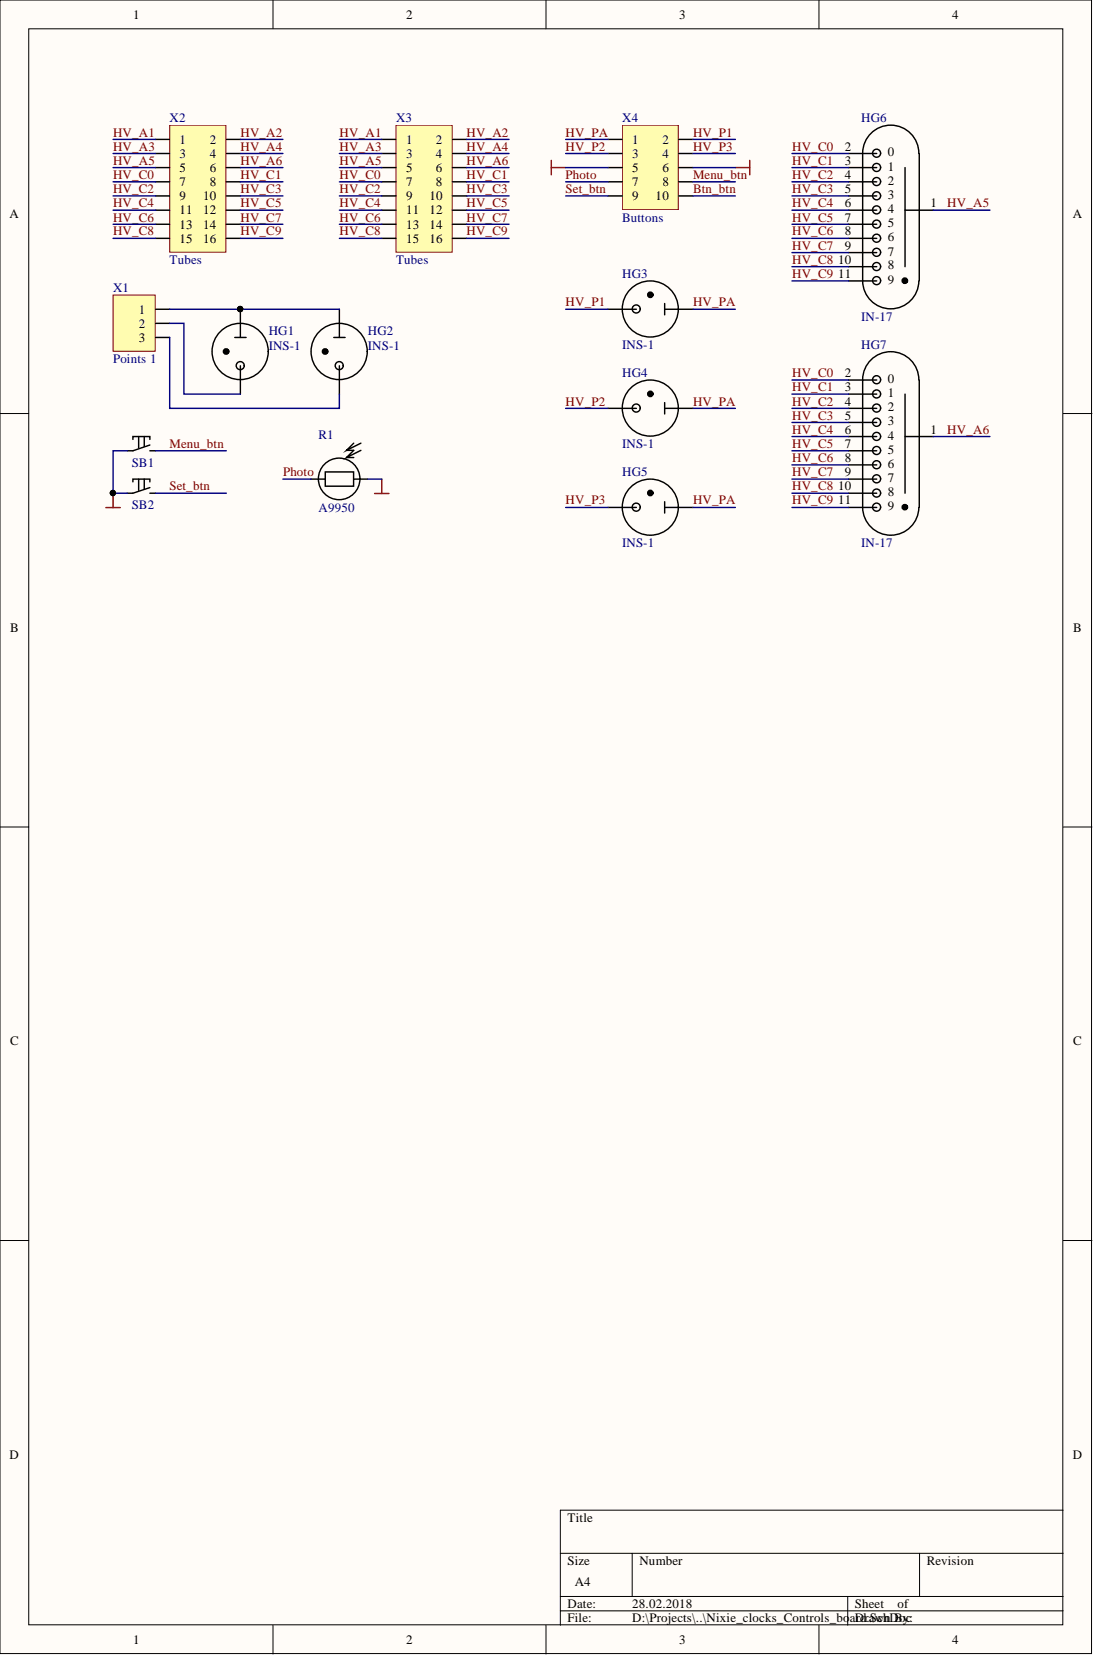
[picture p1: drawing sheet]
# Altium project Nixie_clocks_Controls_board.PrjPcb
1 sheet, 14 parts. Net scope: global (net labels, ports and power ports of the same name join across sheets).
Board file: Nixie_clocks_Controls_board.PcbDoc

## Sheet Nixie_clocks_Controls_board.SchDoc
size A4 portrait

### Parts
HG1  INS-1  [INS-1]
HG2  INS-1  [INS-1]
HG3  INS-1  [INS-1]
HG4  INS-1  [INS-1]
HG5  INS-1  [INS-1]
HG6  IN-17  [IN-17_socket]
HG7  IN-17  [IN-17_socket]
R1  A9950  [A99]
SB1  SPST_button  [TACT-69N-F]  (value not drawn)
SB2  SPST_button  [TACT-69N-F]  (value not drawn)
X1  Points 1  [WF-3]
X2  Tubes  [IDC16]
X3  Tubes  [IDC16]
X4  Buttons  [IDC10]

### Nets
GND: R1.2 SB1.1 SB2.1 X4.5 X4.6
Btn_btn: X4.10
HV_A1: X2.1 X3.1
HV_A2: X2.2 X3.2
HV_A3: X2.3 X3.3
HV_A4: X2.4 X3.4
HV_A5: HG6.1(A) X2.5 X3.5
HV_A6: HG7.1(A) X2.6 X3.6
HV_C0: HG6.2 HG7.2 X2.7 X3.7
HV_C1: HG6.3 HG7.3 X2.8 X3.8
HV_C2: HG6.4 HG7.4 X2.9 X3.9
HV_C3: HG6.5 HG7.5 X2.10 X3.10
HV_C4: HG6.6 HG7.6 X2.11 X3.11
HV_C5: HG6.7 HG7.7 X2.12 X3.12
HV_C6: HG6.8 HG7.8 X2.13 X3.13
HV_C7: HG6.9 HG7.9 X2.14 X3.14
HV_C8: HG6.10 HG7.10 X2.15 X3.15
HV_C9: HG6.11 HG7.11 X2.16 X3.16
HV_P1: HG3.2 X4.2
HV_P2: HG4.2 X4.3
HV_P3: HG5.2 X4.4
HV_PA: HG3.1 HG4.1 HG5.1 X4.1
Menu_btn: SB1.2 X4.8
Photo: R1.1 X4.7
Set_btn: SB2.2 X4.9
NetHG1_1: HG1.1 HG2.1 X1.1
NetHG1_2: HG1.2 X1.2
NetHG2_2: HG2.2 X1.3
